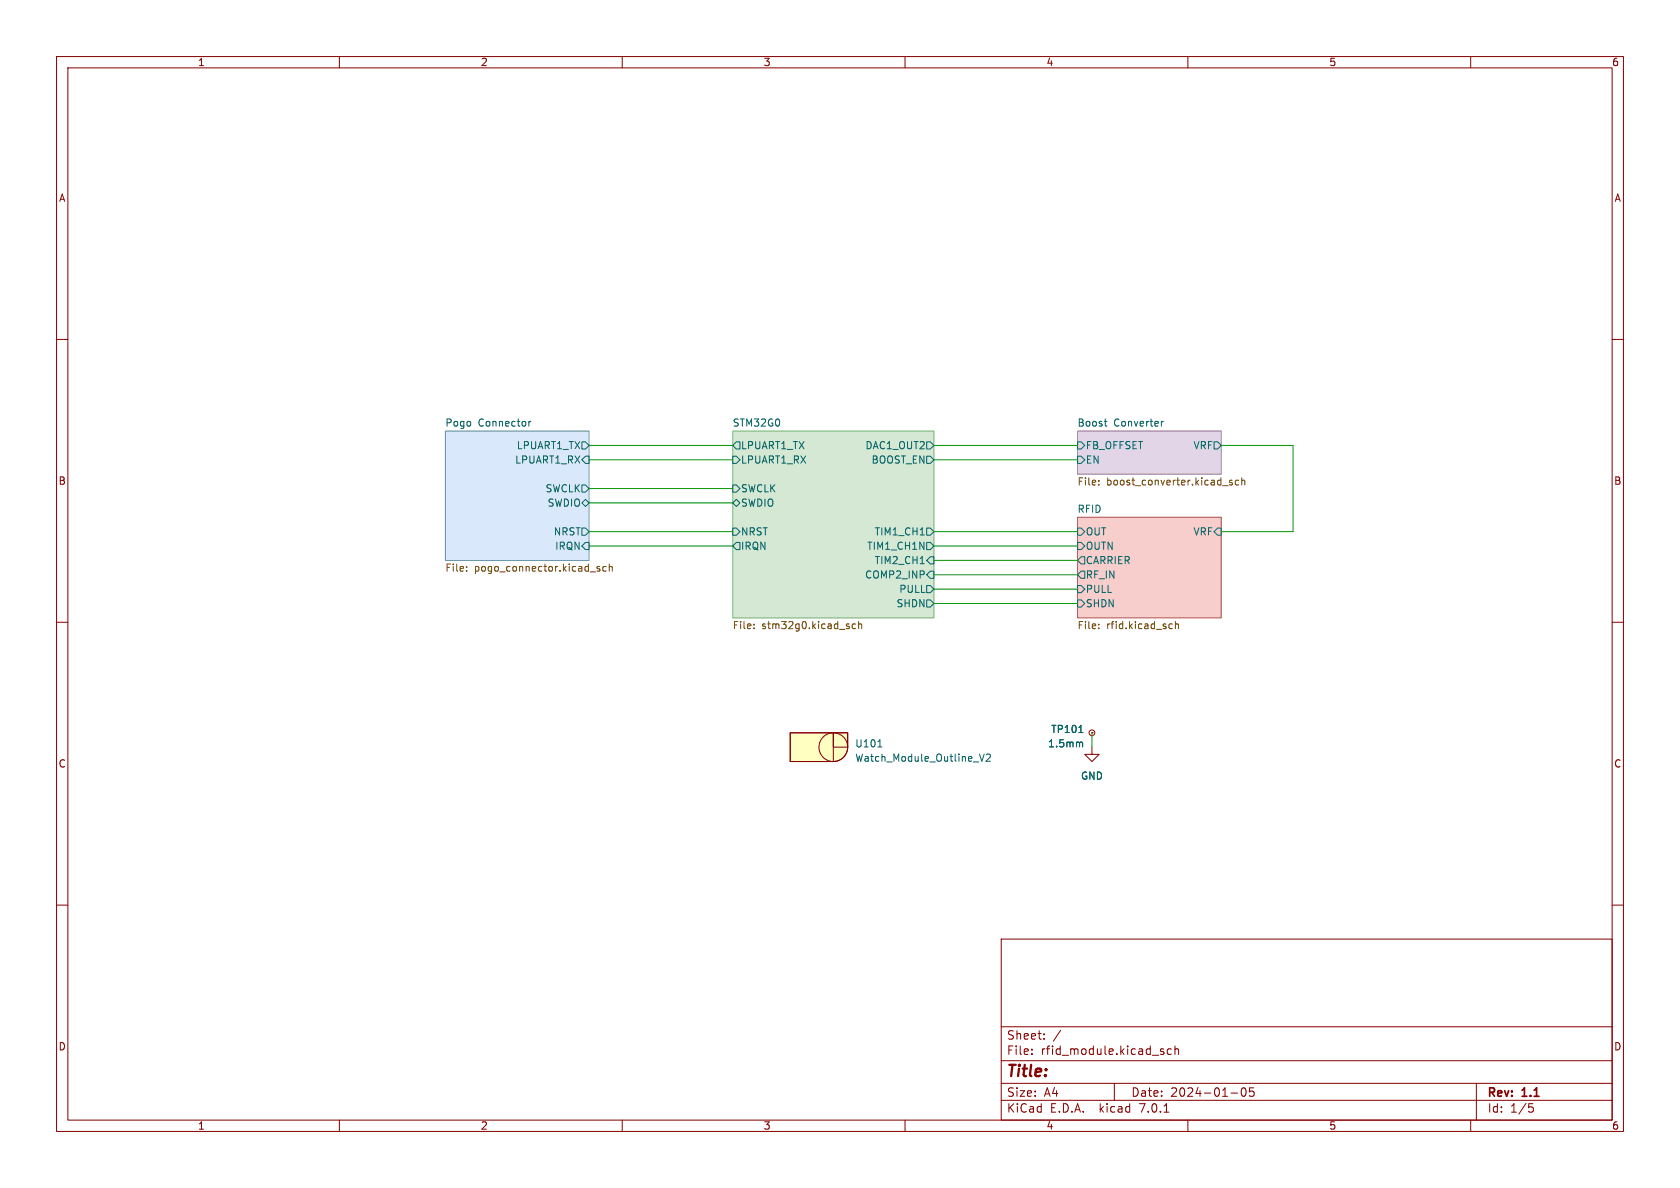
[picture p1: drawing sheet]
<svg xmlns="http://www.w3.org/2000/svg" width="297mm" height="210mm" viewBox="0 0 297 210" stroke-linecap="round" stroke-linejoin="round" font-family="sans-serif">
<g fill="none" stroke="#840000" stroke-width=".18">
<path d="M10 10h277v190h-277zM12 12h273v186h-273zM60 10v2M110 10v2M160 10v2M210 10v2M260 10v2M10 60h2M285 60h2M10 110h2M285 110h2M139.7 129.5h7.6v5.1h-7.6z"/>
<path d="M139.7 129.5h10.2v2.6a2.54 2.54 0 0 1-2.6 2.5h-7.6zM147.3 129.5h2.6v2.6h-2.6zM193 132.1v1.3h1.3l-1.3 1.2-1.2-1.2h1.2M193 129.5h.1M10 160h2M285 160h2M177 166h108v32h-108zM60 198v2M110 198v2M160 198v2M177 194.5h108M177 191.5h108"/>
<path d="M177 187.5h108M177 181.5h108M182.4 186.3v.1M182.4 185.5v.1M184.6 183.6v.1M184.6 182.8v.1M197 191.5v3M205.4 185.9l.3 .1 .1 .2-.2 .2h-.3M205.4 185.4l.3 .1M205.8 196.6h.8M207.1 185.5l-.5-.1-.2 .3v.4l.1 .2h.6M207.7 185.5l.2-.1 .4 .1 .1 .9"/>
<path d="M207.7 184.9v1.5M210 198v2M217.6 193.2h1.2M219.6 192.4l.2-.1a.81 .81 0 0 1 .6 .6 .81 .81 0 0 1-.3 .8l-.2 .1a.81 .81 0 0 1-.6-.6 .81 .81 0 0 1 .3-.8zM221.6 192.3h-.7v.7l.2-.1h.5l.1 .3-.1 .5-.2 .1-.5-.1M260 198v2M261 191.5v6.5M270.3 195.1h.7M270.4 195.7h.4l.3 .3-.2 .5-.5 .1"/>
<circle cx="147.3" cy="132.1" r="2.54"/>
<circle cx="193" cy="129.5" r=".51"/>
</g>
<path d="M129.5 76.2h35.6v33h-35.6z" fill="#d5e8d4" stroke="#d5e8d4" stroke-width=".18"/>
<path d="M78.7 76.2h25.4v22.9h-25.4z" fill="#dae8fc" stroke="#dae8fc" stroke-width=".18"/>
<path d="M190.5 91.4h25.4v17.8h-25.4z" fill="#f8cecc" stroke="#f8cecc" stroke-width=".18"/>
<path d="M190.5 76.2h25.4v7.6h-25.4z" fill="#e1d5e7" stroke="#e1d5e7" stroke-width=".18"/>
<path d="M129.5 76.2h35.6v33h-35.6z" fill="none" stroke="#82b366" stroke-width=".18"/>
<g fill="none" stroke="#006464" stroke-width=".18">
<path d="M93.5 74.5v.8M93.9 74.5l-.4 .2M102.9 78.1h.6l.6 .6-.6 .7h-.6zM130.2 78.1h.6v1.3h-.6l-.7-.7zM163.8 78.1h.7l.6 .6-.6 .7h-.7zM190.5 78.1h.6l.7 .6-.7 .7h-.6zM195.2 74.5h.5M195.6 75.3h.1M205.3 74.5v.8M205.7 74.5l-.4 .2M214.6 78.1h.7l.6 .6-.6 .7h-.7zM102.9 85.7h.6l.6 .7-.6 .6h-.6z"/>
<path d="M102.9 88.9l.6-.6 .6 .6-.6 .6zM102.9 93.3h.6l.6 .7-.6 .6h-.6zM103.5 80.6h.6v1.3h-.6l-.6-.6zM103.5 95.9h.6v1.3h-.6l-.6-.7zM129.5 85.7h.7l.6 .7-.6 .6h-.7zM129.5 80.6h.7l.6 .7-.6 .6h-.7zM129.5 93.3h.7l.6 .7-.6 .6h-.7zM130.2 88.3l.6 .6-.6 .6-.7-.6zM130.2 95.9h.6v1.3h-.6l-.7-.7zM162.7 99.6h.7M162.7 94.6h.7M163.8 93.3h.7l.6 .7-.6 .6h-.7z"/>
<path d="M163.8 95.9h.7l.6 .6-.6 .7h-.7zM163.8 80.6h.7l.6 .7-.6 .6h-.7zM164.5 98.4h.6v1.3h-.6l-.7-.6zM190.5 95.9h.6l.7 .6-.7 .7h-.6zM190.5 93.3h.6l.7 .7-.7 .6h-.6zM190.5 80.6h.6l.7 .7-.7 .6h-.6zM191.1 98.4h.7v1.3h-.7l-.6-.6zM215.3 93.3h.6v1.3h-.6l-.7-.6zM163.8 103.5h.7l.6 .6-.6 .7h-.7zM163.8 106h.7l.6 .7-.6 .6h-.7zM164.5 101h.6v1.2h-.6l-.7-.6zM190.5 106h.6l.7 .7-.7 .6h-.6z"/>
<path d="M190.5 103.5h.6l.7 .6-.7 .7h-.6zM191.1 101h.7v1.2h-.7l-.6-.6zM155.2 132h.7M173.2 133.3l.4 1.3 .4-1.3M174.4 133.4l.4-.1 .3 .4-.8 .9h.8M190.7 129.5h.8M191 131.2l.4 .2v.6"/>
</g>
<g fill="none" stroke="#725600" stroke-width=".18">
<path d="M107.7 99.7v1.3M194.2 85.6v.1M194.2 84.9v.2M217.8 84.9h-.3l-.1 .2v.2l.4 .1v.3h-.4M219 84.9h-.4l-.2 .2 .1 .6h.5M219.5 85l.2-.1h.3l.1 .8M219.5 84.5v1.2M82.5 100.9v.1M82.5 100.2v.1M106 100.2l-.3-.1-.2 .2 .1 .2 .4 .1v.3h-.5M107.2 100.2l-.4-.1-.2 .3 .1 .5h.5M107.7 100.2l.2-.1 .3 .1 .1 .8"/>
<path d="M133.3 111v.1M133.3 110.3v.2M151.3 110.3h-.4l-.3 .2 .2 .6h.5M151.8 110.4l.2-.1h.3v.8M151.8 109.9v1.2M194.2 111v.1M194.2 110.3v.2M206.9 110.3h.4M207.3 111.1h-.4M207.8 110.4l.2-.1h.3v.8M207.8 109.9v1.2"/>
</g>
<path d="M78.7 76.2h25.4v22.9h-25.4z" fill="none" stroke="#6c8ebf" stroke-width=".18"/>
<path d="M190.5 91.4h25.4v17.8h-25.4z" fill="none" stroke="#b85450" stroke-width=".18"/>
<path d="M190.5 76.2h25.4v7.6h-25.4z" fill="none" stroke="#9673a6" stroke-width=".18"/>
<g fill="#ffffc2" stroke="#ffffc2" stroke-width=".18">
<path d="M139.7 129.5h7.6v5.1h-7.6z"/>
<path d="M147.3 129.5h2.6v2.6h-2.6z"/>
<circle cx="147.3" cy="132.1" r="2.54"/>
</g>
<g fill="none" stroke="#009600" stroke-width=".18">
<path d="M104.1 78.7h25.4M165.1 78.7h25.4M215.9 78.7h12.7v15.3h-12.7M104.1 81.3h25.4M104.1 96.5h25.4M104.1 94h25.4M104.1 88.9h25.4M104.1 86.4h25.4M165.1 99.1h25.4M165.1 81.3h25.4M165.1 96.5h25.4M165.1 94h25.4"/>
<path d="M165.1 104.1h25.4M165.1 101.6h25.4M165.1 106.7h25.4M193 129.5v2.6"/>
</g>
<text font-size="2.8" fill="#840000" x="178" y="190.8">Title:</text>
<g font-size="2.1" fill="#840000">
<text x="178" y="183.9">Sheet:</text>
<text x="186.2" y="183.9">/</text>
<text x="178" y="186.6">File:</text>
<text x="184" y="186.6">rfid_module.kicad_sch</text>
<text x="178" y="196.8">KiCad</text>
<text x="178" y="194">Size:</text>
<text x="184.6" y="194">A4</text>
<text x="185.7" y="196.8">E.D.A.</text>
<text x="194.4" y="196.8">kicad</text>
<text x="200" y="194">Date:</text>
<text x="201.5" y="196.8">7.0.1</text>
<text x="206.9" y="194">2024-01-05</text>
<text x="263" y="194.2">Rev:</text>
<text x="263" y="196.8">Id:</text>
<text x="267" y="196.8">1/5</text>
<text x="269.2" y="194.2">1.1</text>
</g>
<g font-size="1.8" fill="#840000">
<text x="35" y="11.8">1</text>
<text x="85" y="11.8">2</text>
<text x="135" y="11.8">3</text>
<text x="185" y="11.8">4</text>
<text x="235" y="11.8">5</text>
<text x="285" y="11.8">6</text>
<text x="10.4" y="35.8">A</text>
<text x="285.4" y="35.8">A</text>
<text x="10.3" y="85.8">B</text>
<text x="285.3" y="85.8">B</text>
<text x="10.3" y="135.8">C</text>
<text x="285.3" y="135.8">C</text>
<text x="10.3" y="185.8">D</text>
<text x="285.3" y="185.8">D</text>
<text x="35" y="199.8">1</text>
<text x="85" y="199.8">2</text>
<text x="135" y="199.8">3</text>
<text x="185" y="199.8">4</text>
<text x="235" y="199.8">5</text>
<text x="285" y="199.8">6</text>
</g>
<g font-size="1.8" fill="#006464">
<text x="78.7" y="75.5">Pogo</text>
<text x="84.6" y="75.5">Connector</text>
<text x="129.5" y="75.5">STM32G0</text>
<text x="190.5" y="75.5">Boost</text>
<text x="196.9" y="75.5">Converter</text>
<text x="90.9" y="82.1">LPUART1_RX</text>
<text x="91.2" y="79.6">LPUART1_TX</text>
<text x="131" y="79.6">LPUART1_TX</text>
<text x="131" y="82.1">LPUART1_RX</text>
<text x="152.9" y="79.6">DAC1_OUT2</text>
<text x="154" y="82.1">BOOST_EN</text>
<text x="192" y="79.6">FB_OFFSET</text>
<text x="192" y="82.1">EN</text>
<text x="210.9" y="79.6">VRF</text>
<text x="96.3" y="87.2">SWCLK</text>
<text x="96.7" y="89.7">SWDIO</text>
<text x="131" y="89.7">SWDIO</text>
<text x="131" y="87.2">SWCLK</text>
<text x="97.8" y="94.8">NRST</text>
<text x="131" y="94.8">NRST</text>
<text x="154.5" y="94.8">TIM1_CH1</text>
<text x="190.5" y="90.7">RFID</text>
<text x="192" y="94.8">OUT</text>
<text x="210.9" y="94.8">VRF</text>
<text x="98" y="97.3">IRQN</text>
<text x="131" y="97.3">IRQN</text>
<text x="153.2" y="97.3">TIM1_CH1N</text>
<text x="154.5" y="99.9">TIM2_CH1</text>
<text x="192" y="97.3">OUTN</text>
<text x="192" y="99.9">CARRIER</text>
<text x="152.8" y="102.4">COMP2_INP</text>
<text x="158.4" y="107.5">SHDN</text>
<text x="158.9" y="105">PULL</text>
<text x="192" y="107.5">SHDN</text>
<text x="192" y="102.4">RF_IN</text>
<text x="192" y="105">PULL</text>
<text x="185.8" y="129.7">TP101</text>
<text x="151.1" y="132.3">U101</text>
<text x="151.1" y="134.8">Watch_Module_Outline_V2</text>
<text x="185.2" y="132.3">1.5mm</text>
<text x="191" y="138">GND</text>
</g>
<g font-size="1.8" fill="#725600">
<text x="190.5" y="86.1">File:</text>
<text x="195.6" y="86.1">boost_converter.kicad_sch</text>
<text x="78.7" y="101.3">File:</text>
<text x="83.9" y="101.3">pogo_connector.kicad_sch</text>
<text x="129.5" y="111.5">File:</text>
<text x="134.7" y="111.5">stm32g0.kicad_sch</text>
<text x="190.5" y="111.5">File:</text>
<text x="195.6" y="111.5">rfid.kicad_sch</text>
</g>
</svg>
